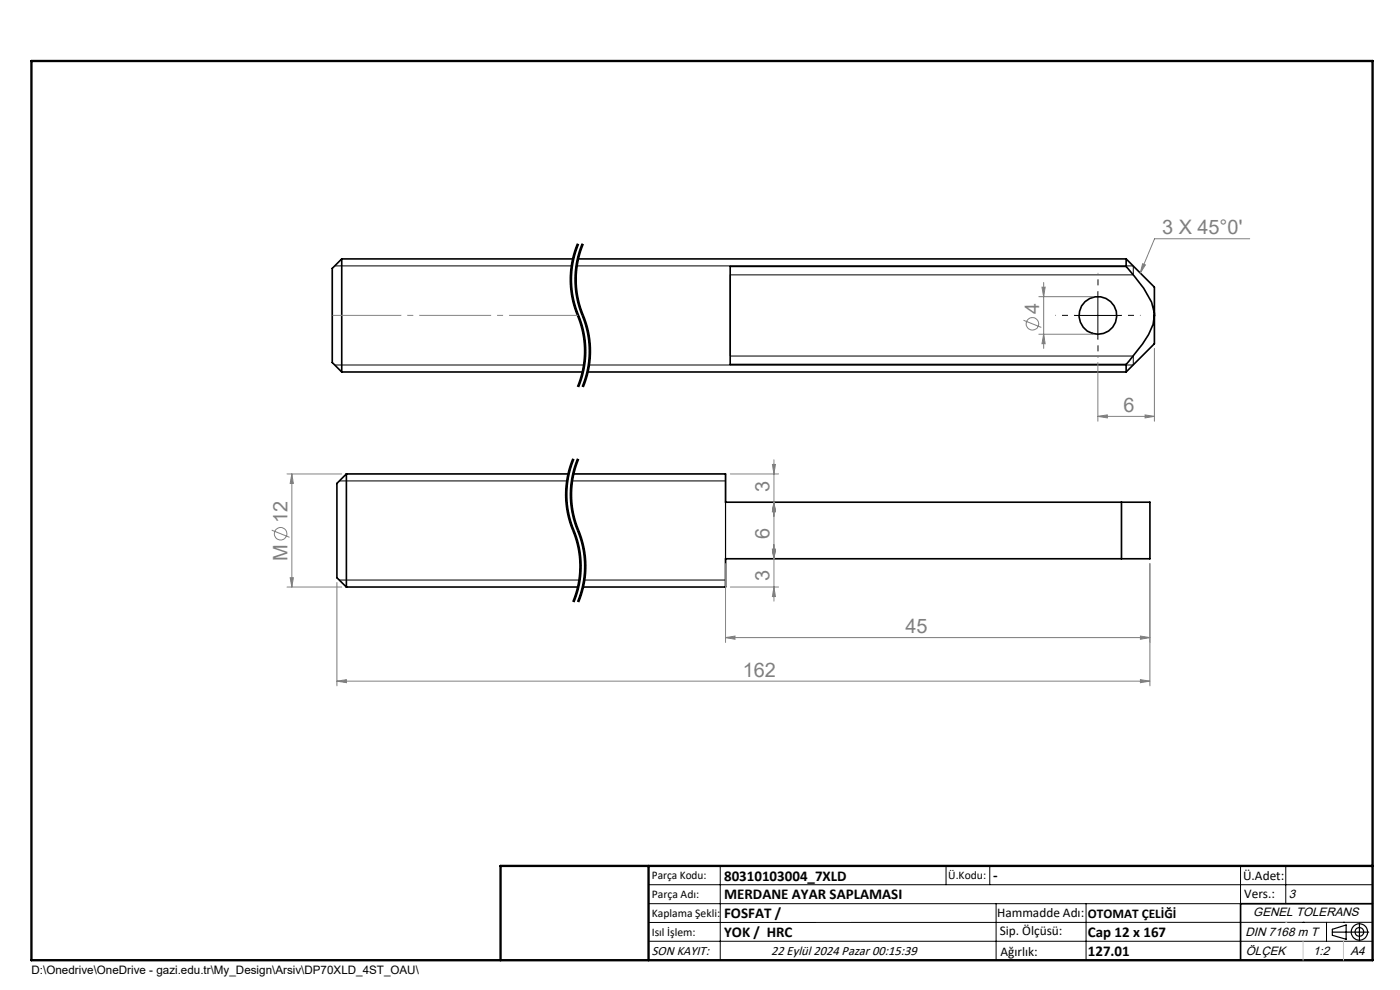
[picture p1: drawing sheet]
<svg xmlns="http://www.w3.org/2000/svg" width="297mm" height="210mm" viewBox="0 0 297 210" stroke-linecap="round" stroke-linejoin="round" font-family="sans-serif">
<g fill="none" stroke="#000" stroke-width=".35">
<path d="M72.5 54.9v24M72.5 54.9l-2 2v20l2 2M72.5 54.9h49.1M122.6 54.9h116.3M238.9 56.5h-84v20.8h84M238.9 54.9v1.6M238.9 54.9l6 6v6M238.9 56.5l3.7 4.7 1.7 2.9 .6 2.8M72.5 78.9h51.1M124.6 78.9h114.3M238.9 77.3v1.6M244.9 66.9l-.3 1.9a28.6 28.6 0 0 1-5.7 8.5"/>
<path d="M244.9 66.9v6l-6 6M73.5 100.5v24M73.5 100.5l-2 2v20l2 2M73.5 100.5h47.1M121.6 100.5h32.3v6h84M237.9 118.5h-84v6h-30.3M237.9 106.5v12M237.9 106.5h6v12h-6M73.5 124.5h49.1M291.2 191.7h-28v12"/>
<circle cx="232.9" cy="66.9" r="4"/>
</g>
<g fill="none" stroke="#808080" stroke-width=".21">
<path d="M221.4 59.9v14M242.4 55.9l.6 .3-1.1 1.7zM265.1 50.7h-20.2l-3 7.2M217.1 67.9l3.8 1.6M220.4 62.9h11.5M220.4 70.9h11.5M221.1 60.9h.6l-.3 2zM221.4 70.9l.3 2h-.6zM232.9 76.9v12.5M244.9 73.9v15.5M163.9 98.5h.6l-.3 2zM164.2 97.5v30"/>
<path d="M232.9 88.3l2-.3v.6zM232.9 88.3h12M242.9 88l2 .3-2 .3zM57.6 112.5l3.8 1.5M60.9 100.5h11.6M61.9 100.5l.3 2h-.6zM61.9 100.5v24M153.9 119.5v16.8M154.9 100.5h10.3M163.9 116.5h.6l-.3 2zM164.2 106.5l.3 2h-.6zM243.9 119.5v26"/>
<path d="M60.9 124.5h11.6M61.6 122.5h.6l-.3 2zM71.5 123.5v22M153.9 135.2l2-.3v.7zM153.9 135.2h90M154.9 124.5h10.3M164.2 124.5l.3 2h-.6zM241.9 134.9l2 .3-2 .4zM71.5 144.5l2-.3v.6zM71.5 144.5h172.4M241.9 144.2l2 .3-2 .3z"/>
<circle cx="219" cy="68.7" r="1.32"/>
<circle cx="59.5" cy="113.2" r="1.32"/>
</g>
<g fill="none" stroke="#000" stroke-width=".21">
<path d="M71 56.4h50.3M122.3 56.4h118.1v1.9h-85.5v17.2h85.5v1.9h-115.5M122.5 51.7a19.9 19.9 0 0 0-1.4 10.2M122.6 51.7a20.2 20.2 0 0 0 .5 16.4 19.7 19.7 0 0 1-.5 14M122.8 51.8l-.8 2.4a19.5 19.5 0 0 0-.7 6.4M123.5 51.7a19.9 19.9 0 0 0-1.4 10.2M123.6 51.7a20.2 20.2 0 0 0 .5 16.4 19.7 19.7 0 0 1-.5 14M123.8 51.8l-.8 2.4a19.5 19.5 0 0 0-.7 6.4M71 77.4h52.9M121.1 61.9l.9 3.8M121.3 60.6l.5 3.2 .9 2.7M122 65.7l.9 2.5"/>
<path d="M122.1 61.9l.9 3.8M122.3 60.6l.5 3.2 1.2 3.6M122.7 66.5l.1 .3zM122.8 66.8l.2 .6M122.9 68.2l.4 1.2M123 65.7l1.3 3.7M123 67.4a19.9 19.9 0 0 1-.2 14.7M123.3 69.4l.6 3.2v2.5M123.4 78.9l-.5 1.9M123.9 75.1l-.5 3.8M124 67.4a19.9 19.9 0 0 1-.2 14.7M124.3 69.4l.6 3.2v2.5"/>
<path d="M124.4 78.9l-.5 1.9M124.9 75.1l-.5 3.8M227.9 66.9h10M232.9 61.9v10M121 99.8a19.6 19.6 0 0 0-.7 5.8M121.2 97.9a20.4 20.4 0 0 0 .7 15.9M121.5 97.3l-.3 .6M121.6 97.3a20.2 20.2 0 0 0 .5 16.4 19.7 19.7 0 0 1-.5 14M121.8 97.4l-.8 2.4M122 99.8a19.6 19.6 0 0 0-.7 5.8M122 98.5a19.9 19.9 0 0 0 0 12.9M122.2 97.9l-.2 .6"/>
<path d="M122.5 97.3l-.3 .6M122.6 97.3a20.2 20.2 0 0 0 .5 16.4 19.7 19.7 0 0 1-.5 14M122.8 97.4l-.8 2.4M122.9 80.8l-.4 1.2M123.9 80.8l-.4 1.2M72 102h48.3M120.3 105.6l.5 3.8M120.8 109.4l.5 1.8M121.3 105.6l.5 3.8M121.3 102h32.6M121.3 111.2l.3 .6a20.6 20.6 0 0 1 1.6 6.3M121.8 109.4l.5 1.8"/>
<path d="M121.9 113.8l.8 3.1 .3 3.2M122 111.4l.9 2.4M122.3 111.2l.3 .6a20.6 20.6 0 0 1 1.6 6.3M122.9 113.8l.8 3.1 .3 3.2M123.2 118.1l.1 2M124.2 118.1l.1 2M72 123h50.9M123 120.1a19.5 19.5 0 0 1-1.5 7.5M123.2 122.1l-.5 3.2-.9 2.5M123.3 120.1l-.1 2M123.9 123h30M124 120.1a19.5 19.5 0 0 1-1.5 7.5"/>
<path d="M124.2 122.1l-.5 3.2-.9 2.5M124.3 120.1l-.1 2M137.6 187.7h153.6M137.6 191.7h153.6M137.6 199.7h153.6M152.8 183.7v20M200.7 183.7v4M210 183.7v4M211.3 191.7v12M230.4 191.7v12M263.2 183.7v20M272.8 183.7v8"/>
<path d="M276.4 195.6h.1M281.4 195.6v4.1M285 195.6h.1M291.2 195.6l-153.6 .1"/>
</g>
<g fill="none" stroke="#000" stroke-width=".25">
<path d="M153.9 100.5v24M282.6 197.7h7.8M282.6 197.1l3-.9v3l-3-.8zM288.4 195.8v3.8M106.2 203.7h185"/>
<circle cx="288.4" cy="197.7" r="1.74"/>
<circle cx="288.4" cy="197.7" r=".93"/>
</g>
<path d="M122.6 51.7a19.7 19.7 0 0 0 0 15.2M123.6 51.7a19.7 19.7 0 0 0 0 15.2M122.6 66.9a19.7 19.7 0 0 1 0 15.2M123.6 66.9a19.7 19.7 0 0 1 0 15.2M121.6 97.3a19.7 19.7 0 0 0 0 15.2M122.6 97.3a19.7 19.7 0 0 0 0 15.2M121.6 112.5a19.7 19.7 0 0 1 0 15.2M122.6 112.5a19.7 19.7 0 0 1 0 15.2" fill="none" stroke="#000" stroke-width=".21" stroke-dasharray="6.3 1.3 1.3 1.3" stroke-dashoffset=".5" stroke-linecap="butt"/>
<path d="M227.9 66.9h-4M232.9 61.9v-4M232.9 71.9v4M237.9 66.9h4" fill="none" stroke="#000" stroke-width=".21" stroke-dasharray="15.2 1.3 1.3 1.3" stroke-dashoffset="15.1" stroke-linecap="butt"/>
<path d="M70.5 66.9h52.1" fill="none" stroke="#808080" stroke-width=".21" stroke-dasharray="15.2 1.3 1.3 1.3" stroke-dashoffset=".6" stroke-linecap="butt"/>
<path d="M6.7 12.9h284.5v190.8h-284.5zM137.6 183.7v20M291.2 183.7h-185v20" fill="none" stroke="#000" stroke-width=".5"/>
<path d="M276.4 199.7v4M285 199.7v4" fill="none" stroke="#c0c0c0" stroke-width=".21"/>
<path d="M272.8 195.6h.1" fill="none" stroke="#c0c0c0" stroke-width=".25"/>
<g fill="#808080">
<path d="M242.4 55.9l.6 .3-1.1 1.7z"/>
<path d="M242.9 88l2 .3-2 .3zM232.9 88.3l2-.3v.6z"/>
<path d="M241.9 144.2l2 .3-2 .3zM71.5 144.5l2-.3v.6z"/>
<path d="M221.1 60.9h.6l-.3 2zM221.4 70.9l.3 2h-.6zM163.9 98.5h.6l-.3 2zM164.2 106.5l.3 2h-.6zM164.2 106.5l.3 2h-.6zM163.9 116.5h.6l-.3 2zM163.9 116.5h.6l-.3 2zM164.2 124.5l.3 2h-.6zM61.9 100.5l.3 2h-.6zM61.6 122.5h.6l-.3 2z"/>
<path d="M153.9 135.2l2-.3v.7zM241.9 134.9l2 .3-2 .4z"/>
</g>
<g font-size="4.2" fill="#808080">
<text x="246.5" y="49.7">3 X 45°0'</text>
<text x="220.5" y="66.5" transform="rotate(-90 220.5 66.5)">4</text>
<text x="238.4" y="87.4">6</text>
<text x="163.3" y="104.4" transform="rotate(-90 163.3 104.4)">3</text>
<text x="61" y="111" transform="rotate(-90 61 111)">12</text>
<text x="61" y="119" transform="rotate(-90 61 119)">M</text>
<text x="163.3" y="114.3" transform="rotate(-90 163.3 114.3)">6</text>
<text x="163.3" y="123.3" transform="rotate(-90 163.3 123.3)">3</text>
<text x="192.1" y="134.3">45</text>
<text x="157.6" y="143.5">162</text>
</g>
<g font-size="3.2">
<text x="153.6" y="186.8">80310103004_7XLD</text>
<text x="153.6" y="190.8">MERDANE AYAR SAPLAMASI</text>
<text x="210.7" y="186.6">-</text>
<text x="153.6" y="194.8">FOSFAT /</text>
<text x="153.6" y="198.8">YOK / HRC</text>
<text x="230.8" y="198.7">Cap 12 x 167</text>
<text x="230.8" y="202.8">127.01</text>
</g>
<g font-size="2.8">
<text x="263.7" y="186.7">Ü.Adet:</text>
<text x="263.9" y="190.5">Vers.:</text>
<text x="211.5" y="194.5">Hammadde Adı:</text>
<text x="230.8" y="194.7">OTOMAT ÇELİĞİ</text>
<text x="138.3" y="202.6">SON KAYIT:</text>
<text x="163.6" y="202.6">22 Eylül 2024 Pazar 00:15:39</text>
<text x="212.1" y="198.4">Sip. Ölçüsü:</text>
<text x="212.2" y="202.7">Ağırlık:</text>
</g>
<g font-size="2.6">
<text x="273.4" y="190.4">3</text>
<text x="265.9" y="194.4">GENEL TOLERANS</text>
<text x="264.2" y="198.5">DIN 7168 m T</text>
<text x="264.3" y="202.6">ÖLÇEK</text>
<text x="278.5" y="202.6">1:2</text>
<text x="286.5" y="202.6">A4</text>
</g>
<g font-size="2.5">
<text x="138.3" y="186.4">Parça Kodu:</text>
<text x="138.3" y="190.5">Parça Adı:</text>
<text x="201.2" y="186.5">Ü.Kodu:</text>
<text x="138.3" y="194.5">Kaplama Şekli:</text>
<text x="138.3" y="198.6">Isıl İşlem:</text>
<text x="6.7" y="206.7">D:\Onedrive\OneDrive - gazi.edu.tr\My_Design\Arsiv\DP70XLD_4ST_OAU\</text>
</g>
</svg>
